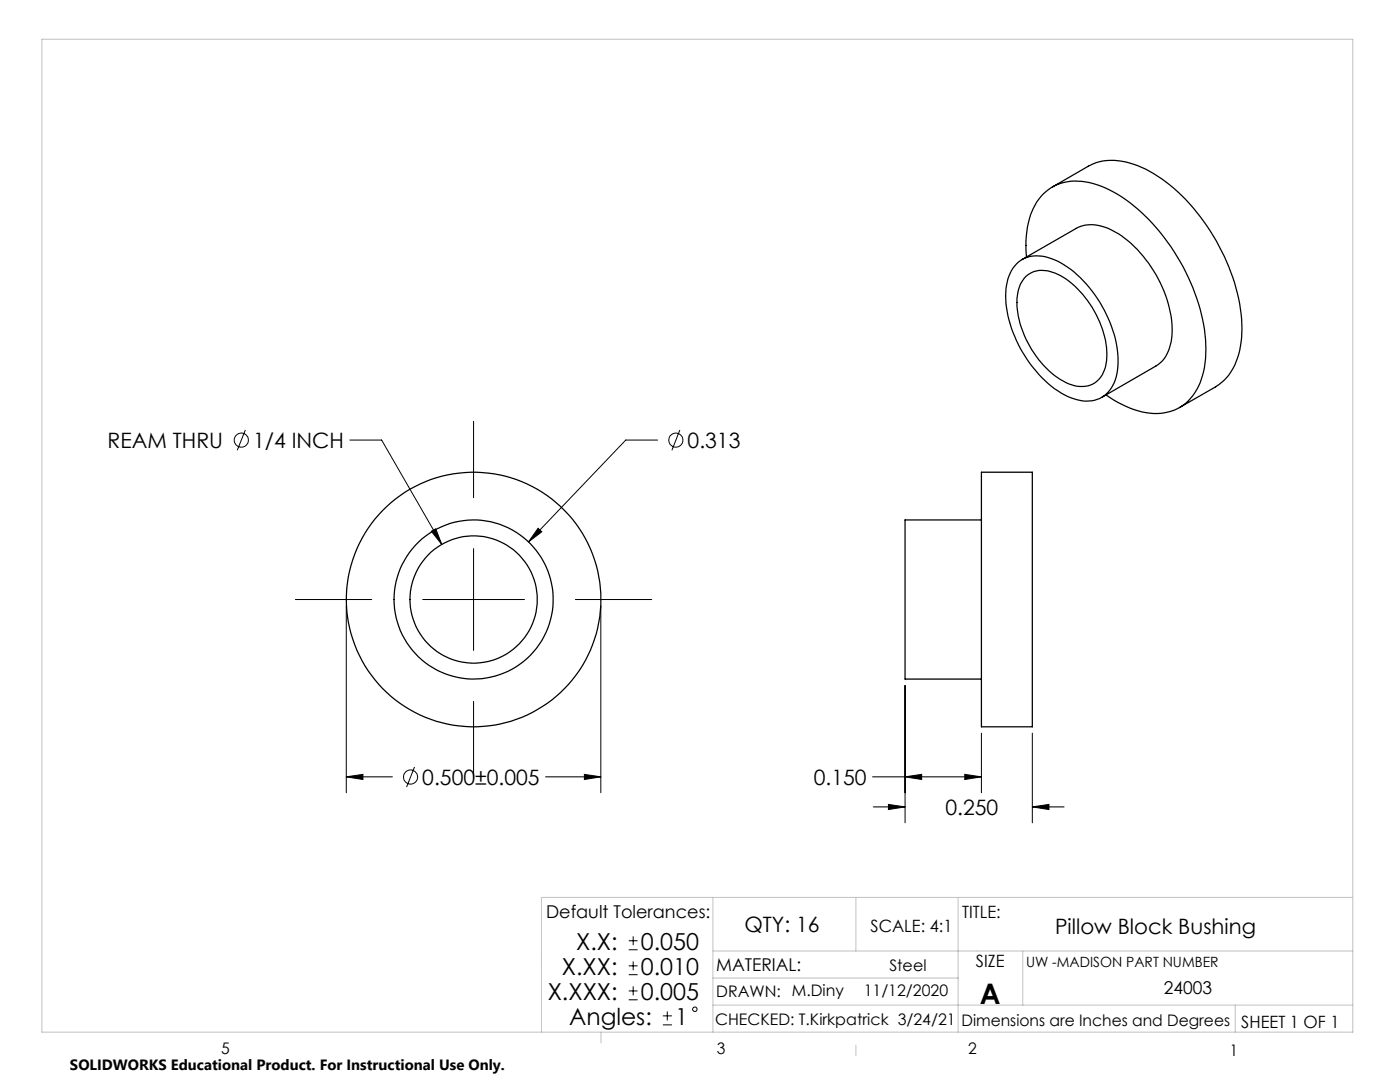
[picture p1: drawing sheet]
<svg xmlns="http://www.w3.org/2000/svg" width="279mm" height="216mm" viewBox="0 0 279 216" stroke-linecap="round" stroke-linejoin="round" font-family="sans-serif">
<g fill="none" stroke="#000" stroke-width=".2">
<path d="M49 85.8l-1.7 4.1M69.8 87.8h6.4l12 20.8M94.5 84.1v15.2M131.2 87.8h-6.3l-19.4 20.3M135.7 85.8l-1.6 4.1M58.9 119.6h15.3M84.3 119.6h20.4M86.1 106l.9-.5 1.2 3.1zM94.5 109.5v20.3M107.4 105.4l.7 .7-2.6 2zM114.8 119.6h15.3M69.1 120.9v37.3"/>
<path d="M94.5 139.9v15.3M119.9 120.9v37.3M180.6 136.8v27.4M69.1 155l3.3-.5v1zM69.1 155h9.2M82.7 153l-1.6 4.1M108.9 155h11M116.6 154.5l3.3 .5-3.3 .5zM174.1 155h21.8M180.6 155l3.3-.5v1zM192.5 154.5l3.4 .5-3.4 .5zM195.9 146.3v11.9"/>
<path d="M206 146.3v17.9M174.3 161h6.3M177.3 160.5l3.3 .5-3.3 .5zM206 161l3.3-.5v1zM206 161h6.4M125.5 189.5h1.7M125.5 187.7h1.7M125.5 194.5h1.7M125.5 192.7h1.7M125.5 199.5h1.7M125.5 197.7h1.7M126.4 186.8v1.8"/>
<path d="M126.4 191.8v1.8M126.4 196.8v1.8M132.3 204.5h1.8M132.3 202.7h1.8M133.2 201.8v1.8"/>
<circle cx="48.2" cy="87.8" r="1.41"/>
<circle cx="134.9" cy="87.8" r="1.4"/>
<circle cx="81.9" cy="155.1" r="1.41"/>
<circle cx="138.7" cy="201.4" r=".44"/>
</g>
<path d="M8.4 7.8h261.6v198.2h-261.6zM142.3 179.1v26.9M170.8 179.1v10.7M191.2 179.1v26.9M270 179.1h-161.9v26.9M142.3 189.8h127.7M142.3 195.2h48.9M204.1 189.8v10.8M119.9 206v2.1M142.3 200.6h127.7M170.8 208.5v2.2M246.5 200.6v5.4" fill="none" stroke="#c0c0c0" stroke-width=".2"/>
<path d="M69.1 155l3.3-.5v1zM116.6 154.5l3.3 .5-3.3 .5zM107.4 105.4l-1.9 2.7 2.6-2zM86.1 106l2.1 2.6-1.2-3.1zM177.3 160.5l3.3 .5-3.3 .5zM206 161l3.3-.5v1zM180.6 155l3.3-.5v1zM192.5 154.5l3.4 .5-3.4 .5z" fill="#000"/>
<g fill="none" stroke="#000" stroke-width=".25">
<path d="M210 37.3l7.2-4.1a11.3 11.3 0 0 1 9.8-.1 33.3 33.3 0 0 1 15.1 14 36 36 0 0 1 5.7 19.4 13.9 13.9 0 0 1-3.5 9.3l-1.7 1.4-7.2 4.1M202.9 52.6a6.6 6.6 0 0 1 7.6-.7 22.8 22.8 0 0 1 10.7 11.6 17.9 17.9 0 0 1 1.4 12.2 6 6 0 0 1-8.3 3.9 19.5 19.5 0 0 1-9.7-8.4 21.5 21.5 0 0 1-3.7-14.3 8 8 0 0 1 2-4.3zM204 51.8l10.8-6.2a7.4 7.4 0 0 1 7.1 .3 24.2 24.2 0 0 1 11 13.9 15.4 15.4 0 0 1 .3 10.3 5.6 5.6 0 0 1-2.6 3l-10.7 6.2M204.7 55.2a5.2 5.2 0 0 1 5.8-.7 17.9 17.9 0 0 1 8.6 9 14.6 14.6 0 0 1 1.4 10.2 4.8 4.8 0 0 1-6.6 3.1 16.6 16.6 0 0 1-8.8-8.5 15.6 15.6 0 0 1-1.9-10.4l.6-1.5zM204.9 51.3a16.3 16.3 0 0 1 2.9-12.1 9.7 9.7 0 0 1 10.5-2.5 29 29 0 0 1 14.1 10.7 39.2 39.2 0 0 1 8.2 21.3 14.9 14.9 0 0 1-3.5 11.3 10.2 10.2 0 0 1-10.8 1.7l-3.2-1.4-2.4-1.5M195.9 94.2h10.1v50.8h-10.1zM195.9 103.8h-15.3v31.7h15.3"/>
<circle cx="94.5" cy="119.6" r="25.4"/>
<circle cx="94.5" cy="119.6" r="12.7"/>
<circle cx="94.5" cy="119.6" r="15.9"/>
</g>
<text font-size="5.6" x="195.6" y="200.3">A</text>
<g font-size="4.7">
<text x="115" y="189.5">X.X:</text>
<text x="127.9" y="189.5">0.050</text>
<text x="112.1" y="194.5">X.XX:</text>
<text x="127.9" y="194.5">0.010</text>
<text x="109.3" y="199.5">X.XXX:</text>
<text x="127.9" y="199.5">0.005</text>
<text x="113.6" y="204.5">Angles:</text>
<text x="134.7" y="204.5">1</text>
</g>
<g font-size="4.2">
<text x="21.5" y="89.4">REAM THRU</text>
<text x="50.5" y="89.4">1/4 INCH</text>
<text x="137.2" y="89.4">0.313</text>
<text x="84.3" y="156.6">0.500±0.005</text>
<text x="162.4" y="156.6">0.150</text>
<text x="188.7" y="162.6">0.250</text>
<text x="148.6" y="185.9">QTY: 16</text>
<text x="210.6" y="186.4">Pillow Block Bushing</text>
</g>
<g font-size="3.5">
<text x="109" y="183.1">Default Tolerances:</text>
<text x="142.9" y="193.8">MATERIAL:</text>
<text x="232.2" y="198.4">24003</text>
</g>
<g font-size="3.4">
<text x="173.7" y="185.9">SCALE: 4:1</text>
<text x="192" y="183.1">TITLE:</text>
<text x="194.8" y="193">SIZE</text>
<text x="247.7" y="205.1">SHEET 1 OF 1</text>
</g>
<g font-size="3.2">
<text x="177.5" y="193.8">Steel</text>
<text x="142.9" y="199">DRAWN: M.Diny</text>
<text x="172.4" y="198.8">11/12/2020</text>
<text x="142.7" y="204.5">CHECKED: T.Kirkpatrick 3/24/21</text>
<text x="191.9" y="204.8">Dimensions are Inches and Degrees</text>
<text x="44.2" y="210.4">5</text>
<text x="143.1" y="210.4">3</text>
<text x="193.2" y="210.3">2</text>
<text x="245.4" y="210.6">1</text>
</g>
<text font-size="3" x="14" y="213.5">SOLIDWORKS Educational Product. For Instructional Use Only.</text>
<text font-size="2.8" x="204.8" y="193">UW -MADISON PART NUMBER</text>
</svg>
